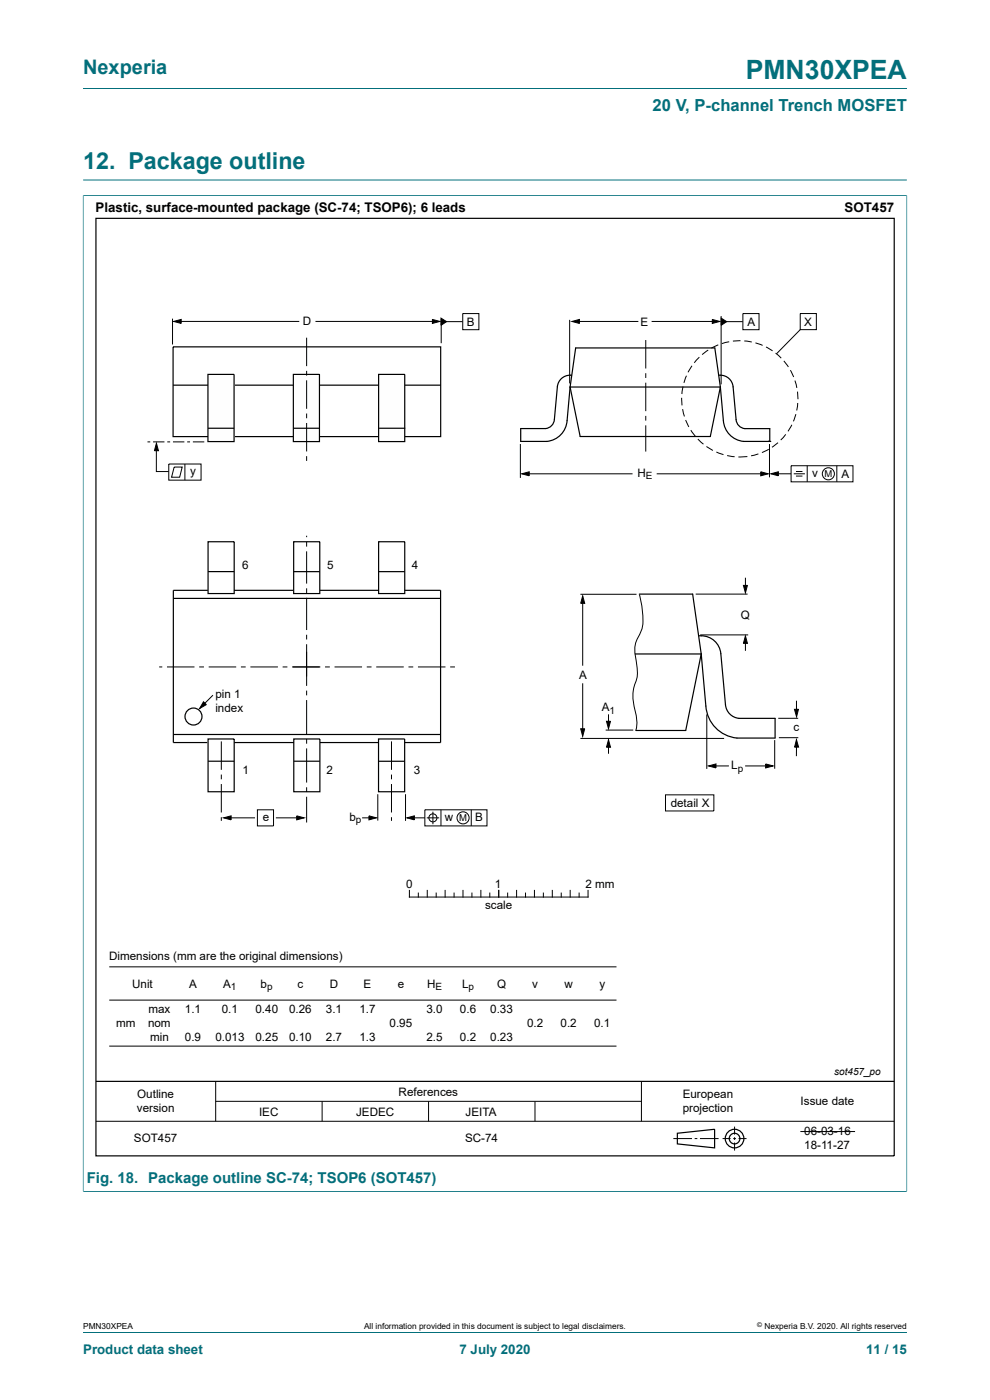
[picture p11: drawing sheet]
<svg xmlns="http://www.w3.org/2000/svg" width="210mm" height="297mm" viewBox="0 0 210 297" stroke-linecap="round" stroke-linejoin="round" font-family="sans-serif">
<path d="M17.6 18.8h174.8M17.6 38.2h174.8M17.6 41.5h174.8M17.6 41.4v211.4M192.4 41.4v211.4M17.6 252.8h174.8" fill="none" stroke="#036f7b" stroke-width=".21"/>
<g fill="none" stroke="#000" stroke-width=".21">
<path d="M36.6 67.6v5.5M36.8 68.2l1.6-.4v.8zM37.8 68.2h25.7M66.9 68.2h25.6M91.7 67.8l1.6 .4-1.6 .4zM93.5 67.5l1.2 .7-1.2 .8zM93.6 67.7v5.1M94.1 68.2h4M98.2 66.5h3.4v3.4h-3.4zM120.8 67.9v13.4M121.3 68.2l1.6-.4v.8zM122 68.2h13.4"/>
<path d="M137 72.1v6.1M137 79.2v1M138.2 68.2h13.7M145.6 79.7l-.5 1.5M146.8 77.6l-.8 1.4M148.3 75.8l-1 1.2M150.2 74.3l-1.3 .9M151.1 67.8l1.6 .4-1.6 .4zM152.4 73.2l-1.5 .6M153 67.1v14.4M153 67.5l1.1 .7-1.1 .8zM153.5 68.2h4.1"/>
<path d="M154.7 72.5l-1.6 .4M157.1 72.3l-1.6 .1M157.6 66.5h3.4v3.4h-3.4zM157.9 72.3l1.6 .3M160.2 72.7l1.6 .6M162.5 73.6l1.4 .8M164.5 74.9l1.2 1.1M166.3 76.6l.9 1.3M167.7 78.5l.7 1.5M169.7 66.5h3.5v3.4h-3.5zM169.7 69.9l-5 5.2M31.3 93.7h.6"/>
<path d="M32.5 93.7h2.4M33.2 94.5v5.5h2.6M33.2 94l.4 1.6h-.8zM35.5 93.7h.6M35.8 98.4h6.9v3.5h-6.9zM36.7 93.7h2.4M36.9 99.1h1.7l-.5 2.1h-1.7zM39.2 98.4v3.5M39.7 93.7h.6M40.9 93.7h2.4M110.4 94.2v7.2M137 81.2v6"/>
<path d="M137 88.2v1M137 90.2v5.6M144.6 84.4l.1 1.6M144.8 86.8l.4 1.5M144.9 82l-.3 1.6M145.4 89.1l.7 1.5M146.5 91.3l1 1.2M148 93.1l1.2 1.1M149.8 94.7l1.4 .9M152 95.9l1.5 .5M154.2 96.6l1.6 .3M158.5 96.9h-1.9"/>
<path d="M160.9 96.3l-1.6 .4M163.1 95.3l-1.5 .7M163.2 94.2v7.1M165 93.9l-1.2 1M166.7 92.1l-1.1 1.3M167.8 98.8h13.1v3.4h-13.1zM168 90.1l-.8 1.4M168.6 80.7l.4 1.6M168.8 87.9l-.5 1.5M169.2 83.1l.1 1.6M169.2 85.5l-.2 1.6M171.2 98.8v3.4"/>
<path d="M177.5 98.8v3.4M65 113.7v.2M65 115v1M65 117v6.8M110.7 100.5l1.6-.4v.8zM111.5 100.5h22.7M139.3 100.5h22.7M161.4 100.1l1.6 .4-1.6 .4zM163.5 100.5l1.6-.4v.8zM164.4 100.5h3.4M168.4 100.5h2.3M168.8 100h1.4"/>
<path d="M168.8 101h1.4M65 124.8v1M65 126.8v6.9M65 134.7v1M65 136.7v8.8M123.1 126.1h11.9M123.6 126.4l.4 1.6h-.8zM123.6 127.7v13.5M135.6 126.1a17.6 17.6 0 0 1 .6 7.4l-.9 1.8a5.3 5.3 0 0 0-.5 3.9l.2 1.5a7.4 7.4 0 0 1-.5 5 11 11 0 0 0 .4 5.9 6.6 6.6 0 0 1 0 3.3M147.6 126h11M148.5 134.7h10.2M157.7 124.2h.8l-.4 1.6z"/>
<path d="M158.1 134.9l.4 1.6h-.8zM158.1 122.6v2.4M158.1 135.7v2.4M33.8 141.5h.6M35.4 141.5h5.9M42.3 141.5h1M43.2 148.9l.6 .6-1.5 .8zM44.3 141.5h5.8M45.2 147.5l-2.2 2.2M46.9 157.3v6M51.1 141.5h1M53.1 141.5h5.8"/>
<path d="M60 141.5h1M62 141.5h5.9M65 146.5v1M65 148.5v7.3M65 156.8v1M65 158.8v7.2M69 141.5h1M71 141.5h5.8M77.8 141.5h1M79.8 141.5h5.8M83 157.3v6M86.6 141.5h1.1"/>
<path d="M88.7 141.5h5.8M95.5 141.5h1M123.1 156.7h30.5M123.2 154.6h.8l-.4 1.6zM123.6 145v10.2M128.5 154.9h5.8M128.6 153h.9l-.4 1.6zM129.1 156.9l.4 1.6h-.9zM129.1 151.5v2.6M129.1 157.9v2M149.9 151.6v11.5M164.3 157v6.1"/>
<path d="M168.5 150.5h.9l-.4 1.6zM168.9 156.9l.5 1.6h-.9zM169 148.7v2.9M169 157.9l-.1 2.5M169.3 152.4h-4.2M169.3 156.5h-4.1M46.9 164.3v1M46.9 166.3v6.1M46.9 173.4v.7M47.4 173.5l1.6-.4v.8zM48.3 173.5h5.8M54.6 171.8h3.4v3.4h-3.4z"/>
<path d="M58.5 173.5h5.2M62.9 173.1l1.6 .4-1.6 .4zM65 167v1M65 169v5.5M76.8 173.5h2.2M78.3 173.1l1.6 .4-1.6 .4zM80.1 168.5v5.6M83 164.3v1M83 166.3v6.1M83 173.4v.7M86 168.5v5.6M86.3 173.5l1.6-.4v.8z"/>
<path d="M87.2 173.5h2.9M90.1 171.8h13.2v3.4h-13.2zM90.5 173.5h2.7M91.8 172.2v2.7M93.5 171.8v3.4M100 171.8v3.4M141.2 168.6h10.2v3.4h-10.2zM150.3 162.5l1.6-.4v.8zM151.2 162.5h3.4M158.1 162.5h4.8M162.4 162.1l1.6 .4-1.6 .4zM86.8 188.9v1.4h37.9v-1.4"/>
<path d="M88.7 189.5v.8M90.6 188.9v1.4M92.5 189.5v.8M94.4 188.9v1.4M96.3 189.5v.8M98.2 188.9v1.4M100.1 189.5v.8M102 188.9v1.4M103.9 189.5v.8M105.8 188.9v1.4M107.7 189.5v.8M109.6 188.9v1.4"/>
<path d="M111.5 189.5v.8M113.4 188.9v1.4M115.3 189.5v.8M117.2 188.9v1.4M119.1 189.5v.8M120.9 188.9v1.4M122.8 189.5v.8M23.2 212.2h107.6M23.2 205.1h107.6M20.4 237.9h169.3M23.2 221.9h107.6M45.8 229.4v8.5"/>
<path d="M45.8 233.6h90.3M68.3 233.6v4.3M90.9 233.6v4.3M113.5 233.6v4.3M136.1 229.4v8.5M155.8 239v1.7M142.8 241.5h4M147.4 241.5h.5M148.5 241.5h3.9M153.3 241.5h1.7M155.5 241.5h.6M155.8 241.3v.5"/>
<path d="M155.8 242.4v1.7M156.7 241.5h1.7M169.8 240h11.6"/>
<circle cx="175.7" cy="100.5" r="1.28"/>
<circle cx="91.8" cy="173.5" r=".85"/>
<circle cx="98.2" cy="173.5" r="1.28"/>
</g>
<g fill="none" stroke="#000" stroke-width=".25">
<path d="M20.4 46.3h169.3v198.9h-169.3zM36.7 73.6h56.8v19h-56.8zM36.7 81.7h56.8M44.1 114.9h5.6v11h-5.6zM62.3 114.9h5.5v11h-5.5zM80.3 114.9h5.6v11h-5.6zM36.8 126.9h56.6M44.1 125.2h-7.3v32.3h7.2M44.1 121.3h5.6M49.6 125.2h12.6M62.3 121.3h5.5M67.9 125.2h12.4"/>
<path d="M80.3 121.3h5.6M85.9 125.2h7.6v32.3h-7.7M36.8 155.8h56.6M44.1 156.8h5.6v11.2h-5.6zM49.7 157.5h12.6M62.3 156.8h5.6v11.2h-5.6zM67.9 157.5h12.4M80.3 156.8h5.5v11.2h-5.5zM44.1 161.5h5.6M62.3 161.5h5.6M80.3 161.5h5.6M20.4 229.4h169.3"/>
<path d="M143.7 240.4l7.9-.8v3.9l-7.9-.8z"/>
<circle cx="155.8" cy="241.5" r="1.13"/>
<circle cx="155.8" cy="241.5" r="1.98"/>
</g>
<g fill="#000">
<path d="M36.8 68.2l1.6-.4v.8zM91.7 67.8l1.6 .4-1.6 .4zM93.5 67.5l1.2 .7-1.2 .8zM121.3 68.2l1.6-.4v.8zM151.1 67.8l1.6 .4-1.6 .4zM153 67.5l1.1 .7-1.1 .8zM33.2 94l.4 1.6h-.8zM110.7 100.5l1.6-.4v.8zM161.4 100.1l1.6 .4-1.6 .4zM163.5 100.5l1.6-.4v.8zM123.6 126.4l.4 1.6h-.8zM158.1 134.9l.4 1.6h-.8z"/>
<path d="M157.7 124.2h.8l-.4 1.6zM43.2 148.9l.6 .6-1.5 .8zM123.2 154.6h.8l-.4 1.6zM129.1 156.9l.4 1.6h-.9zM128.6 153h.9l-.4 1.6zM168.9 156.9l.5 1.6h-.9zM168.5 150.5h.9l-.4 1.6zM47.4 173.5l1.6-.4v.8zM62.9 173.1l1.6 .4-1.6 .4zM78.3 173.1l1.6 .4-1.6 .4zM86.3 173.5l1.6-.4v.8zM150.3 162.5l1.6-.4v.8z"/>
<path d="M162.4 162.1l1.6 .4-1.6 .4z"/>
</g>
<path d="M80.3 79.4h5.6v14.3h-5.6z" fill="#fefefe"/>
<path d="M80.3 79.4h5.6v14.3h-5.6zM80.4 90.9h5.6" fill="none" stroke="#000" stroke-width=".25"/>
<path d="M62.2 79.4h5.6v14.3h-5.6z" fill="#fefefe"/>
<path d="M62.2 79.4h5.6v14.3h-5.6z" fill="none" stroke="#000" stroke-width=".25"/>
<path d="M44.1 79.4h5.6v14.3h-5.6z" fill="#fefefe"/>
<g fill="none" stroke="#000" stroke-width=".25">
<path d="M44.1 79.4h5.6v14.3h-5.6zM121.2 79.6a2.74 2.74 0 0 0-3 2.5l-.6 6.9a2.07 2.07 0 0 1-1.9 1.9h-5.2v2.7h5.5a4.8 4.8 0 0 0 4.3-4.4l.6-7.1M152.5 79.6a2.74 2.74 0 0 1 3 2.5l.6 6.9a2.07 2.07 0 0 0 1.9 1.9h5.3v2.7M44.1 90.9h5.6M62.3 90.9h5.6M120.9 82.1l1.2-8.3h29.5l1.2 8.3M120.9 82.1l2.2 10.5h27.6l2.1-10.5M120.9 82.1h31.9M152.8 82.1l.6 7.1a4.8 4.8 0 0 0 4.3 4.4h5.6M163 93.6h.3M163.3 93.6h.1M134.7 138.7h14"/>
<path d="M135.6 126h11.3l1.8 12.7M148.3 134.9a4.2 4.2 0 0 1 4.6 3.8l1 10.7a3.2 3.2 0 0 0 2.9 3h7.6v4.1M148.7 138.7l1 11.1a7.3 7.3 0 0 0 6.6 6.8h8.1M148.7 138.7l-3.2 16.3h-10.6"/>
<circle cx="41" cy="152" r="1.8"/>
</g>
<path d="M65 71.6v6.1M65 78.7v1M65 80.7v6M65 87.7v1M65 89.7v6.1M65 96.8v1" fill="none" stroke="#000" stroke-width=".21"/>
<path d="M17.6 41.5v211.2M17.7 41.5h174.6M192.4 41.5v211.2M17.7 252.8h174.6M17.6 282.6h174.8" fill="none" stroke="#036f7b" stroke-width=".21"/>
<text font-size="5.6" fill="#036f7b" x="158.2" y="16.8">PMN30XPEA</text>
<text font-size="4.9" fill="#036f7b" x="17.6" y="35.9">12. Package outline</text>
<text font-size="4.2" fill="#036f7b" x="17.6" y="15.6">Nexperia</text>
<text font-size="3.5" fill="#036f7b" x="138.4" y="23.7">20 V, P-channel Trench MOSFET</text>
<text font-size="3.2" fill="#036f7b" x="18.4" y="250.9">Fig. 18. Package outline SC-74; TSOP6 (SOT457)</text>
<g font-size="2.8">
<text x="20.3" y="45.1">Plastic, surface-mounted package (SC-74; TSOP6); 6 leads</text>
<text x="179.2" y="45.1">SOT457</text>
</g>
<g font-size="2.8" fill="#036f7b">
<text x="17.6" y="287.2">Product data sheet</text>
<text x="97.5" y="287.2">7 July 2020</text>
<text x="183.7" y="287.2">11 / 15</text>
</g>
<g font-size="2.5">
<text x="64.2" y="69">D</text>
<text x="99" y="69.1">B</text>
<text x="135.9" y="69.1">E</text>
<text x="158.5" y="69.1">A</text>
<text x="170.6" y="69.1">X</text>
<text x="40.4" y="100.7">y</text>
<text x="135.2" y="101.1">H</text>
<text x="172.2" y="101.2">v</text>
<text x="178.5" y="101.4">A</text>
<text x="51.3" y="120.7">6</text>
<text x="69.4" y="120.7">5</text>
<text x="87.3" y="120.7">4</text>
<text x="157.1" y="131.2">Q</text>
<text x="122.8" y="144">A</text>
<text x="45.7" y="148.1">pin 1</text>
<text x="45.7" y="151.1">index</text>
<text x="127.7" y="150.9">A</text>
<text x="168.3" y="155">c</text>
<text x="51.5" y="164.2">1</text>
<text x="69.2" y="164.2">2</text>
<text x="87.8" y="164.2">3</text>
<text x="155.1" y="163.2">L</text>
<text x="142.3" y="171.2">detail X</text>
<text x="55.8" y="174.2">e</text>
<text x="74.1" y="174.1">b</text>
<text x="94.3" y="174.2">w</text>
<text x="100.8" y="174.2">B</text>
<text x="86.1" y="188.3">0</text>
<text x="105" y="188.3">1</text>
<text x="124.2" y="188.3">2 mm</text>
<text x="102.9" y="192.9">scale</text>
<text x="23.1" y="203.7">Dimensions (mm are the original dimensions)</text>
<text x="28" y="209.6">Unit</text>
<text x="40.1" y="209.6">A</text>
<text x="47.3" y="209.6">A</text>
<text x="55.3" y="209.6">b</text>
<text x="63.1" y="209.6">c</text>
<text x="69.9" y="209.6">D</text>
<text x="77.1" y="209.6">E</text>
<text x="84.4" y="209.6">e</text>
<text x="90.6" y="209.6">H</text>
<text x="98" y="209.6">L</text>
<text x="105.4" y="209.6">Q</text>
<text x="112.9" y="209.6">v</text>
<text x="119.7" y="209.6">w</text>
<text x="127.2" y="209.6">y</text>
<text x="31.5" y="214.9">max</text>
<text x="39.2" y="214.9">1.1</text>
<text x="47" y="214.9">0.1</text>
<text x="54.2" y="214.9">0.40</text>
<text x="61.3" y="214.9">0.26</text>
<text x="69.1" y="214.9">3.1</text>
<text x="76.2" y="214.9">1.7</text>
<text x="90.5" y="214.9">3.0</text>
<text x="97.6" y="214.9">0.6</text>
<text x="104" y="214.9">0.33</text>
<text x="24.7" y="217.9">mm</text>
<text x="31.4" y="217.8">nom</text>
<text x="31.8" y="220.8">min</text>
<text x="39.2" y="220.8">0.9</text>
<text x="45.7" y="220.8">0.013</text>
<text x="54.2" y="220.8">0.25</text>
<text x="61.3" y="220.8">0.10</text>
<text x="69.1" y="220.8">2.7</text>
<text x="76.2" y="220.8">1.3</text>
<text x="82.6" y="217.9">0.95</text>
<text x="90.5" y="220.8">2.5</text>
<text x="97.6" y="220.8">0.2</text>
<text x="104" y="220.8">0.23</text>
<text x="111.8" y="217.9">0.2</text>
<text x="118.9" y="217.9">0.2</text>
<text x="126" y="217.9">0.1</text>
<text x="29.1" y="233">Outline</text>
<text x="84.6" y="232.5">References</text>
<text x="144.8" y="233">European</text>
<text x="29.1" y="236">version</text>
<text x="55" y="236.7">IEC</text>
<text x="75.5" y="236.7">JEDEC</text>
<text x="98.8" y="236.7">JEITA</text>
<text x="144.8" y="236">projection</text>
<text x="169.8" y="234.5">Issue date</text>
<text x="28.4" y="242.3">SOT457</text>
<text x="98.6" y="242.3">SC-74</text>
<text x="170.6" y="240.8">06-03-16</text>
<text x="170.6" y="243.7">18-11-27</text>
</g>
<g font-size="2.1">
<text x="137" y="101.6">E</text>
<text x="129.3" y="151.4">1</text>
<text x="156.5" y="163.7">p</text>
<text x="75.5" y="174.6">p</text>
<text x="49" y="210.1">1</text>
<text x="56.7" y="210.1">p</text>
<text x="92.4" y="210.1">E</text>
<text x="99.3" y="210.1">p</text>
<text x="176.9" y="228.1">sot457_po</text>
</g>
<g font-size="2">
<text x="174.9" y="101.2">M</text>
<text x="97.4" y="174.2">M</text>
</g>
<g font-size="1.8">
<text x="17.6" y="282">PMN30XPEA</text>
<text x="77.2" y="282">All information provided in this document is subject to legal disclaimers.</text>
<text x="162.2" y="282">Nexperia B.V. 2020. All rights reserved</text>
</g>
<text font-size="1.4" x="160.6" y="281.6">©</text>
</svg>
